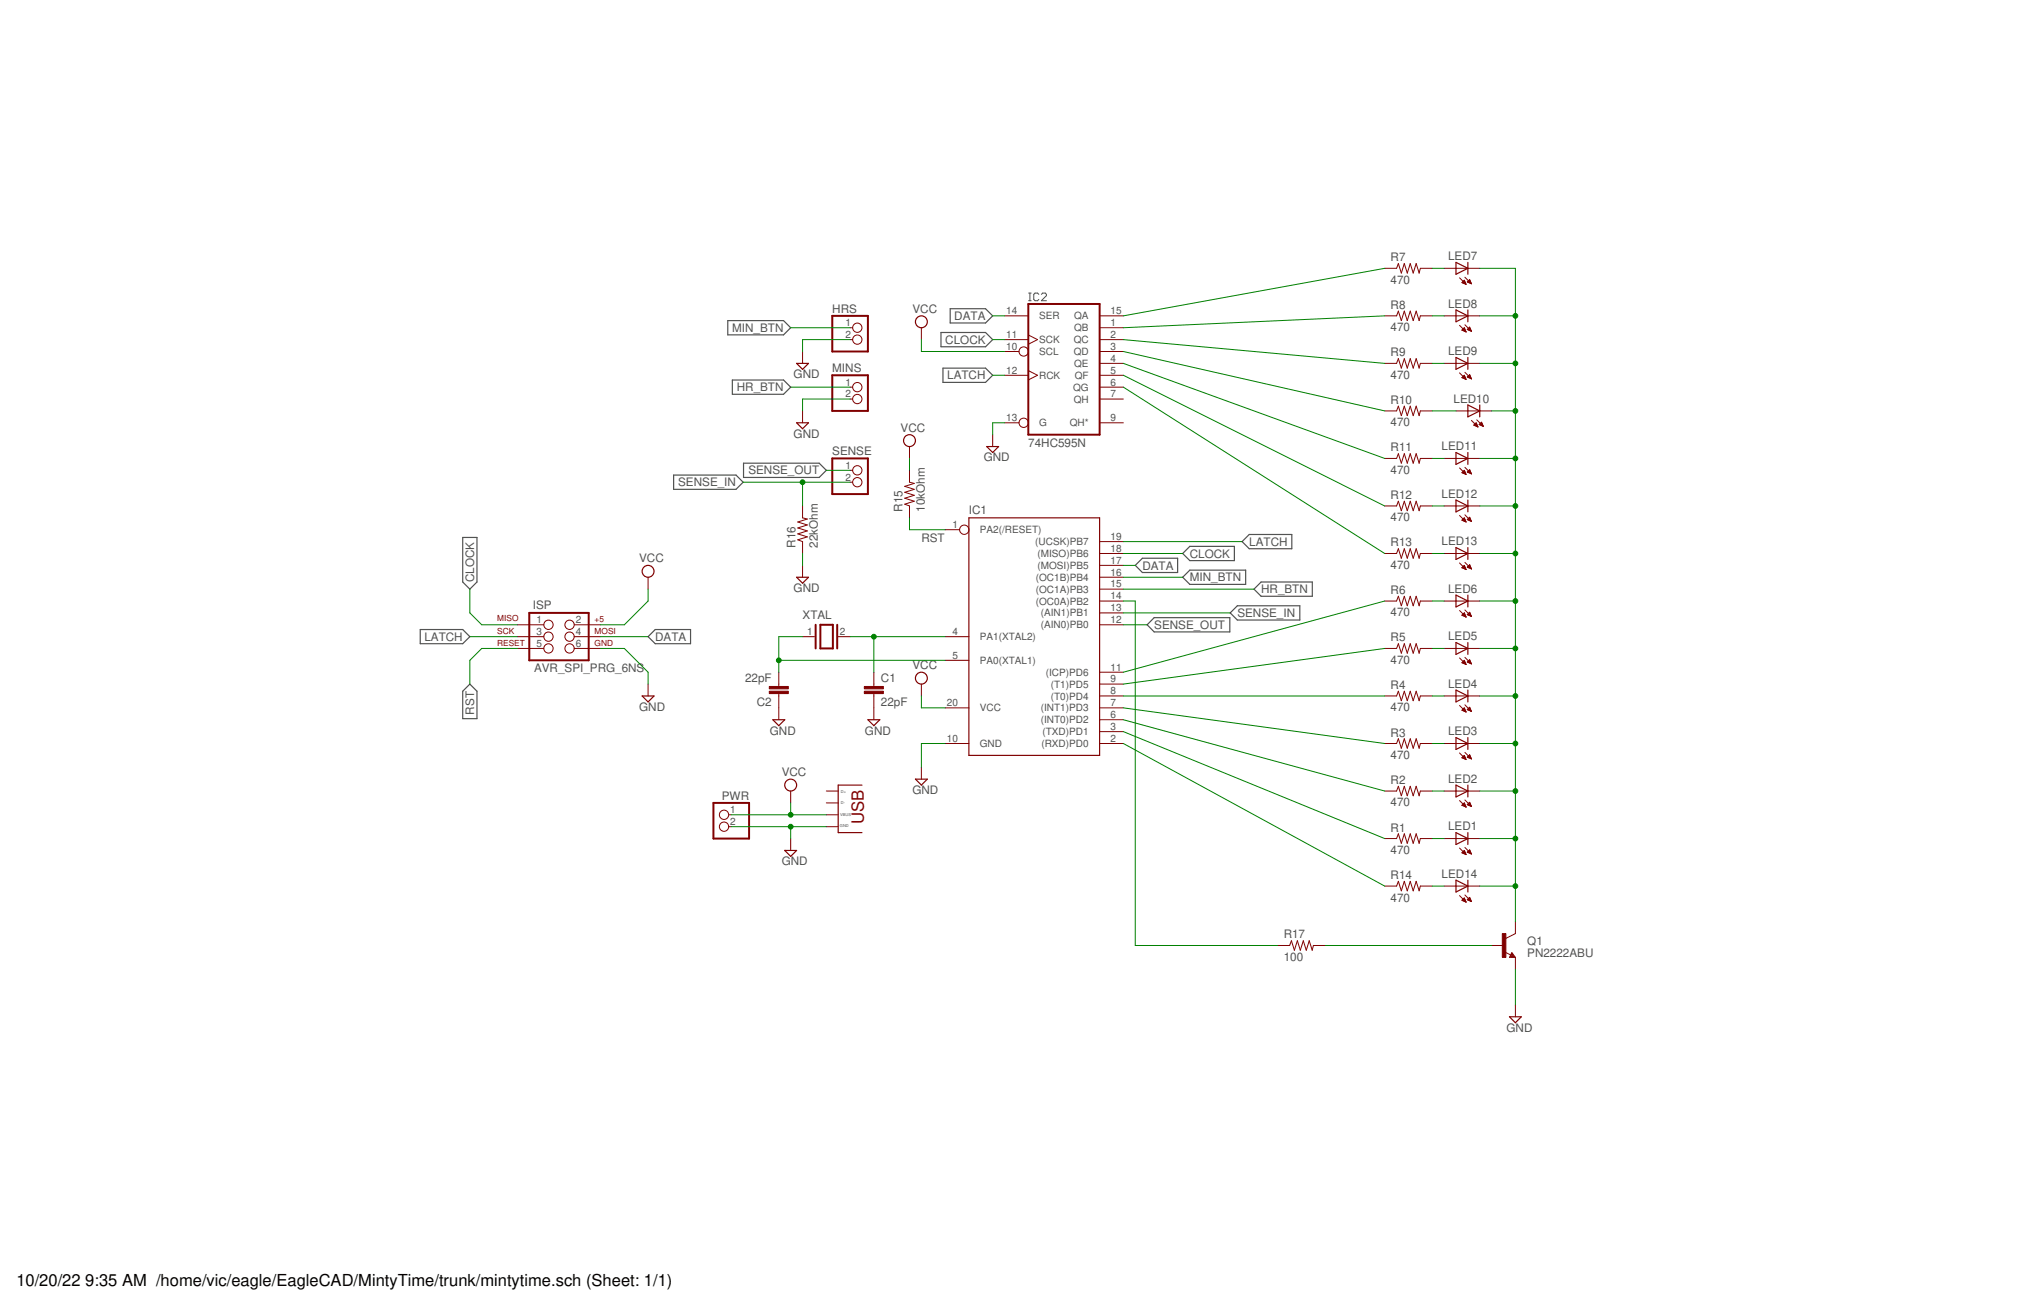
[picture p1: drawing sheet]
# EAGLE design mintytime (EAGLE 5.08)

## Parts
C1  22pF  CAPPTH2  [CAP-PTH-SMALL2]
C2  22pF  CAPPTH2  [CAP-PTH-SMALL2]
HRS  PINHD-1X2  [1X02]
IC1  TINY2313-*P*  [DIL20]
IC2  74HC595N  [DIL16]
ISP  AVR_SPI_PRG_6NS  [2X3-NS]
LED1  LED3MM  [LED3MM]
LED2  LED3MM  [LED3MM]
LED3  LED3MM  [LED3MM]
LED4  LED3MM  [LED3MM]
LED5  LED3MM  [LED3MM]
LED6  LED3MM  [LED3MM]
LED7  LED3MM  [LED3MM]
LED8  LED3MM  [LED3MM]
LED9  LED3MM  [LED3MM]
LED10  LED3MM  [LED3MM]
LED11  LED3MM  [LED3MM]
LED12  LED3MM  [LED3MM]
LED13  LED3MM  [LED3MM]
LED14  LED3MM  [LED3MM]
MINS  PINHD-1X2  [1X02]
PWR  PINHD-1X2  [1X02]
Q1  PN2222ABU  2N3904EZ  [TO92-EZ]
R1  470  R-US_0204/7  [0204/7]
R2  470  R-US_0204/7  [0204/7]
R3  470  R-US_0204/7  [0204/7]
R4  470  R-US_0204/7  [0204/7]
R5  470  R-US_0204/7  [0204/7]
R6  470  R-US_0204/7  [0204/7]
R7  470  R-US_0204/7  [0204/7]
R8  470  R-US_0204/7  [0204/7]
R9  470  R-US_0204/7  [0204/7]
R10  470  R-US_0204/7  [0204/7]
R11  470  R-US_0204/7  [0204/7]
R12  470  R-US_0204/7  [0204/7]
R13  470  R-US_0204/7  [0204/7]
R14  470  R-US_0204/7  [0204/7]
R15  10kOhm  R-US_0204/7  [0204/7]
R16  22kOhm  R-US_0204/7  [0204/7]
R17  100  R-US_0204/7  [0204/7]
SENSE  PINHD-1X2  [1X02]
U$1  MICRO-USB-POWERWUSB  [WUSB]
XTAL  XTAL  [Q]

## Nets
CLOCK: IC1.18((MISO)PB6) IC2.11(SCK) ISP.1
DATA: IC1.17((MOSI)PB5) IC2.14(SER) ISP.4
GND: C1.2 C2.1 HRS.2 IC1.10(GND) IC2.13(G) ISP.6 MINS.2 PWR.2 Q1.3(E) R16.1 U$1.GND
HR_BTN: IC1.15((OC1A)PB3) MINS.1
LATCH: IC1.19((UCSK)PB7) IC2.12(RCK) ISP.3
LED_GND: LED1.K(C) LED2.K(C) LED3.K(C) LED4.K(C) LED5.K(C) LED6.K(C) LED7.K(C) LED8.K(C) LED9.K(C) LED10.K(C) LED11.K(C) LED12.K(C) LED13.K(C) LED14.K(C) Q1.1(C)
MIN_BTN: HRS.1 IC1.16((OC1B)PB4)
N$1: C1.1 IC1.4(PA1(XTAL2)) XTAL.2
N$2: C2.2 IC1.5(PA0(XTAL1)) XTAL.1
N$3: LED1.A R1.2
N$4: LED2.A R2.2
N$5: LED3.A R3.2
N$6: LED4.A R4.2
N$7: LED5.A R5.2
N$8: LED6.A R6.2
N$9: LED7.A R7.2
N$10: LED8.A R8.2
N$11: LED9.A R9.2
N$12: LED10.A R10.2
N$13: LED11.A R11.2
N$14: LED12.A R12.2
N$15: LED13.A R13.2
N$16: LED14.A R14.2
N$17: IC1.2((RXD)PD0) R14.1
N$18: Q1.2(B) R17.2
N$19: IC1.14((OC0A)PB2) R17.1
N$27: IC1.3((TXD)PD1) R1.1
N$28: IC1.6((INT0)PD2) R2.1
N$29: IC1.7((INT1)PD3) R3.1
N$30: IC1.8((T0)PD4) R4.1
N$31: IC1.9((T1)PD5) R5.1
N$32: IC1.11((ICP)PD6) R6.1
N$38: IC2.15(QA) R7.1
N$39: IC2.1(QB) R8.1
N$40: IC2.2(QC) R9.1
N$41: IC2.3(QD) R10.1
N$42: IC2.4(QE) R11.1
N$43: IC2.5(QF) R12.1
N$44: IC2.6(QG) R13.1
RST: IC1.1(PA2(/RESET)) ISP.5 R15.1
SENSE_IN: IC1.13((AIN1)PB1) R16.2 SENSE.2
SENSE_OUT: IC1.12((AIN0)PB0) SENSE.1
VCC: IC1.20(VCC) IC2.10(SCL) ISP.2 PWR.1 R15.2 U$1.5V(VBUS)
Unconnected: IC2.7(QH) IC2.9(QH*) U$1.D+ U$1.D-

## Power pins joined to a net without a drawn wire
GND: IC2.8(GND)
VCC: IC2.16(VCC)
